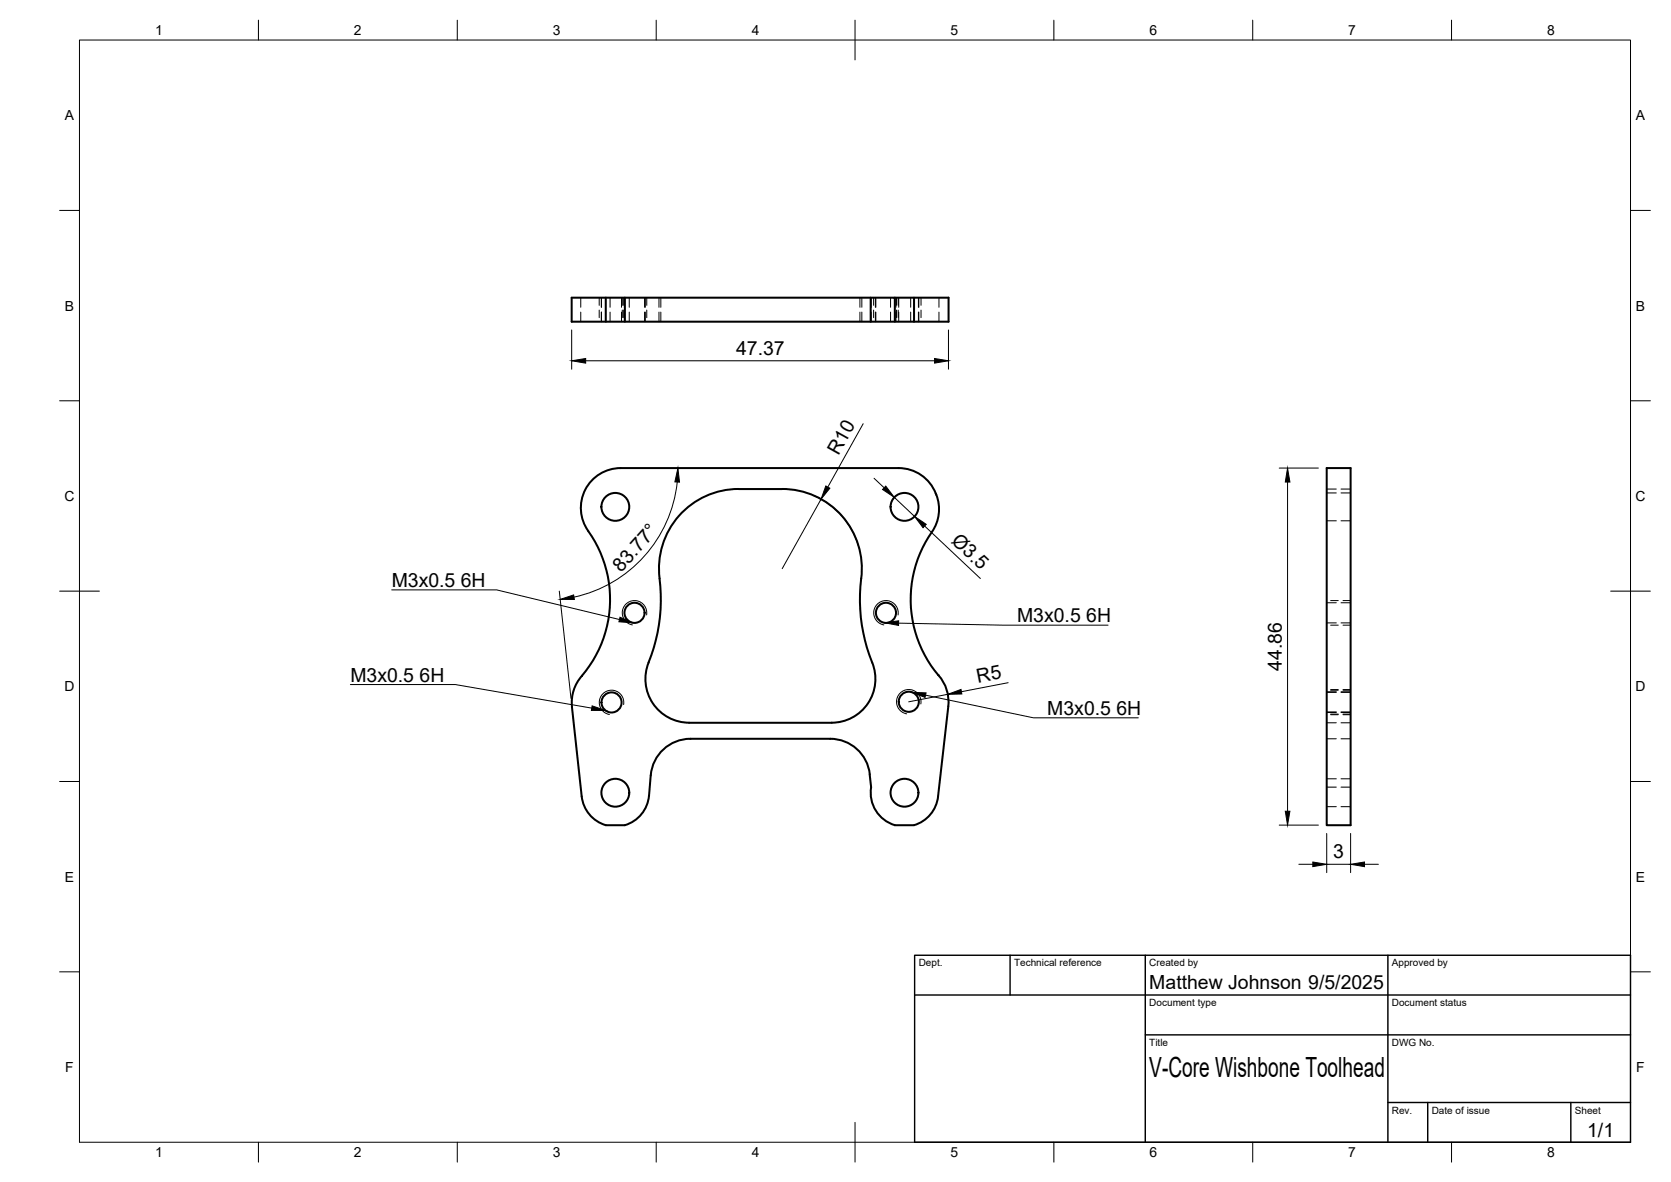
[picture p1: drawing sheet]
<svg xmlns="http://www.w3.org/2000/svg" width="420mm" height="297mm" viewBox="0 0 420 297" stroke-linecap="round" stroke-linejoin="round" font-family="sans-serif">
<!-- layer: Visible -->
<g fill="none" stroke="#000" stroke-width=".51">
<path d="M152.3 74.8v6M157.1 74.8v6M218.9 74.8v6M225 74.8h13.5v6h-8.7M229.8 74.8v6h-4.8v-6h-81.3v6h81.3M156 117.6h70a10.3 10.3 0 0 1 8.3 16.1M156.1 117.6a10 10 0 0 0-8.2 15.8 29.7 29.7 0 0 1-2.2 37.2 10 10 0 0 0-1.9 7l2.5 22.5a8.5 8.5 0 0 0 6 7.3h4.8a8.5 8.5 0 0 0 6.1-7.5 19.6 19.6 0 0 1 1.3-8.4 10 10 0 0 1 9.1-5.8M333.6 117.6h6v89.8h-6zM234.3 133.7a29.5 29.5 0 0 0 1.6 36M236 169.7a10.1 10.1 0 0 1 2.4 7.8M238.4 177.5l-2.5 22.7M173.3 181.6h35.8"/>
<path d="M173.3 181.6a11 11 0 0 1-10.2-15.1 43.2 43.2 0 0 0 2.6-22.4 20 20 0 0 1 20-21.2h11a20.2 20.2 0 0 1 19.6 24.4 42.9 42.9 0 0 0 3.3 20.1 11 11 0 0 1-10.5 14.2M173.6 185.7h35.2a10 10 0 0 1 9.9 8.9M218.7 194.6l.3 3.2M219 197.8a8.5 8.5 0 0 0 6 9.6M235.9 200.2a8.5 8.5 0 0 1-6.1 7.2h-4.8"/>
<circle cx="154.7" cy="127.4" r="3.5"/>
<circle cx="227.4" cy="127.4" r="3.5"/>
<circle cx="159.5" cy="154" r="2.53"/>
<circle cx="222.8" cy="154" r="2.53"/>
<circle cx="153.8" cy="176.5" r="2.53"/>
<circle cx="228.5" cy="176.4" r="2.53"/>
<circle cx="154.7" cy="199.2" r="3.5"/>
<circle cx="227.4" cy="199.2" r="3.5"/>
</g>
<!-- layer: Visible Narrow -->
<path d="M162.6 154.5a3.1 3.1 0 0 0-2.5-3.5 3.1 3.1 0 0 0-3.6 2.5 3.1 3.1 0 0 0 2.5 3.5M225.8 154.5a3.1 3.1 0 0 0-2.5-3.5 3.1 3.1 0 0 0-3.6 2.5 3.1 3.1 0 0 0 2.5 3.5M156.8 177.1a3.1 3.1 0 0 0-2.5-3.6 3.1 3.1 0 0 0-3.6 2.5 3.1 3.1 0 0 0 2.5 3.6M231.5 176.9a3.1 3.1 0 0 0-2.5-3.6 3.1 3.1 0 0 0-3.5 2.5 3.1 3.1 0 0 0 2.5 3.6" fill="none" stroke="#000" stroke-width=".25"/>
<!-- layer: Hidden -->
<g fill="none" stroke="#000" stroke-width=".25">
<path d="M146 74.8v2.4M146 78.4v2.4M151.2 74.8v2.4M151.2 78.4v2.4M153.4 74.8v2.4M153.4 78.4v2.4M156.3 74.8v2.4M156.3 78.4v2.4M157 74.8v2.4M157 78.4v2.4M158.2 74.8v2.4M158.2 78.4v2.4"/>
<path d="M162.1 74.8v2.4M162.1 78.4v2.4M162.3 74.8v2.4M162.3 78.4v2.4M165.7 74.8v2.4M165.7 78.4v2.4M166.2 74.8v2.4M166.2 78.4v2.4M216.2 74.8v2.4M216.2 78.4v2.4M216.7 74.8v2.4M216.7 78.4v2.4"/>
<path d="M219 74.8v2.4M219 78.4v2.4M220.1 74.8v2.4M220.1 78.4v2.4M220.2 74.8v2.4M220.2 78.4v2.4M223.9 74.8v2.4M223.9 78.4v2.4M225.3 74.8v2.4M225.3 78.4v2.4M226 74.8v2.4M226 78.4v2.4"/>
<path d="M229 74.8v2.4M229 78.4v2.4M230.9 74.8v2.4M230.9 78.4v2.4M231 74.8v2.4M231 78.4v2.4M236.1 74.8v2.4M236.1 78.4v2.4M333.6 122.9h2.4M333.6 130.9h2.4M333.6 123.9h2.4M337.2 122.9h2.4"/>
<path d="M337.2 130.9h2.4M337.2 123.9h2.4M333.6 151.5h2.4M333.6 156.5h2.4M337.2 151.5h2.4M337.2 156.5h2.4M333.6 174h2.4M333.6 179.1h2.4M333.6 173.8h2.4M333.6 178.9h2.4M337.2 174h2.4M337.2 179.1h2.4"/>
<path d="M337.2 173.8h2.4M337.2 178.9h2.4M333.6 181.6h2.4M333.6 185.7h2.4M333.6 197.8h2.4M333.6 195.7h2.4M337.2 181.6h2.4M337.2 185.7h2.4M337.2 197.8h2.4M337.2 195.7h2.4M333.6 202.7h2.4M337.2 202.7h2.4"/>
</g>
<!-- layer: Hidden Narrow -->
<g fill="none" stroke="#000" stroke-width=".25">
<path d="M150.7 74.8v1.9M150.7 77.9v1.9M156.5 74.8v1.9M156.5 77.9v1.9M156.8 74.8v1.9M156.8 77.9v1.9M162.6 74.8v1.9M162.6 77.9v1.9M219.7 74.8v1.9M219.7 77.9v1.9M225.4 74.8v1.9M225.4 77.9v1.9"/>
<path d="M225.8 74.8v1.9M225.8 77.9v1.9M231.6 74.8v1.9M231.6 77.9v1.9M334.6 150.9h1.9M334.6 157.1h1.9M337.7 150.9h1.9M337.7 157.1h1.9M334.6 173.4h1.9M334.6 179.6h1.9M334.6 173.3h1.9M334.6 179.5h1.9"/>
<path d="M337.7 173.4h1.9M337.7 179.6h1.9M337.7 173.3h1.9M337.7 179.5h1.9"/>
</g>
<!-- layer: BORDER -->
<g fill="none" stroke="#000" stroke-width=".25">
<path d="M20 10.1h390v276.9h-390zM65 5.1v5M115 5.1v5M165 5.1v5M215 5.1v10M265 5.1v5M315 5.1v5M365 5.1v5M15 52.9h5M410 52.9h5M15 100.7h5M410 100.7h5"/>
<path d="M15 148.6h10M405 148.6h10M15 196.4h5M410 196.4h5M15 244.2h5M410 244.2h5M65 287v5M115 287v5M165 287v5M215 282.1v9.9M265 287v5M315 287v5"/>
<path d="M365 287v5"/>
</g>
<!-- layer: TITLEBLOCK -->
<path d="M230 240.1h180v46.9h-180zM230 250h180M254 240.1v9.9M288 240.1v46.9M349 240.1v46.9M288 260.1h122M349 277.1h61M359 277.1v9.9M395 277.1v9.9" fill="none" stroke="#000" stroke-width=".36"/>
<!-- layer: FD_Dimensions -->
<g fill="none" stroke="#000" stroke-width=".25">
<path d="M143.7 82.9v9.9M147.3 90.7h87.7M238.5 82.9v9.9M217 106.5l-8.8 15.9M321.6 117.6h9.9M170.3 121.1a33.2 33.2 0 0 1-26 29M204.6 124.5a20 20 0 0 1 11.6 13.9M206.4 125.5l-9.7 17.4M219.8 120.2l2.5 2.4M224.9 125l5.1 4.8M232.5 132.2l14 13.2M323.7 121.1v82.8"/>
<path d="M140.6 148.6l3 26.9M238.3 174.5l-9.8 1.9M253.5 171.6l-11.8 2.2M321.6 207.4h9.9M326.6 217.2h3.5M333.6 209.5v9.8M333.6 217.2h6M339.6 209.5v9.8M343.1 217.2h3.5"/>
</g>
<path d="M143.7 90.7l3.6-.6v1.2zM235 90.1l3.5 .6-3.5 .6zM170.5 117.6l.4 3.6-1.2-.1zM207.6 122.1l1.1 .6-2.3 2.8zM222.7 122.2l2.2 2.8-3-2zM230 129.8l2.9 2-.8 .8zM323.7 117.6l.6 3.5h-1.1zM140.9 150.6l3.3-1.1 .2 1.2zM238.3 174.5l3.3-1.2 .3 1.1zM323.2 203.9h1.1l-.6 3.5zM330.1 216.6l3.5 .6-3.5 .6zM339.6 217.2l3.5-.6v1.2z" fill="#000" stroke="#000" stroke-width=".25"/>
<!-- layer: Hole Notes -->
<path d="M155.9 155.1l3.3 1.4-3.6-.2zM222.4 156.5l3.6-.5-.1 1.2zM148.9 177.4l3.4 1.1h-3.6zM229.3 174l3.6 .1-.3 1.2z" fill="#000" stroke="#000" stroke-width=".25"/>
<path d="M98.5 148.2h26.4l30.9 7.5M225.9 156.6l26.3 .5h26.4M88.1 172h26.4l34.3 6M232.7 174.7l27.1 5.7h26.4" fill="none" stroke="#000" stroke-width=".25"/>
<text font-size="7" x="289" y="270.6">V-Core Wishbone Toolhead</text>
<g font-size="4.9">
<text x="185.1" y="89.2">47.37</text>
<text x="210.8" y="114.6" transform="rotate(-61 210.8 114.6)">R10</text>
<text x="239" y="136.2" transform="rotate(43 239 136.2)">Ø3.5</text>
<text x="98.5" y="147.5">M3x0.5</text>
<text x="115.9" y="147.5">6H</text>
<text x="156.2" y="144.1" transform="rotate(-48 156.2 144.1)">83.77°</text>
<text x="255.7" y="156.4">M3x0.5</text>
<text x="273.1" y="156.4">6H</text>
<text x="88.1" y="171.3">M3x0.5</text>
<text x="105.5" y="171.3">6H</text>
<text x="245.9" y="171.5" transform="rotate(-11 245.9 171.5)">R5</text>
<text x="322.3" y="168.5" transform="rotate(-90 322.3 168.5)">44.86</text>
<text x="263.3" y="179.7">M3x0.5</text>
<text x="280.7" y="179.7">6H</text>
<text x="335.2" y="215.7">3</text>
<text x="289" y="248.5">Matthew Johnson 9/5/2025</text>
<text x="399.1" y="285.7">1/1</text>
</g>
<g font-size="3.5">
<text x="39" y="8.8">1</text>
<text x="89" y="8.8">2</text>
<text x="139" y="8.8">3</text>
<text x="189" y="8.8">4</text>
<text x="239" y="8.8">5</text>
<text x="289" y="8.8">6</text>
<text x="339" y="8.8">7</text>
<text x="389" y="8.8">8</text>
<text x="16.3" y="30.2">A</text>
<text x="411.3" y="30.2">A</text>
<text x="16.3" y="78">B</text>
<text x="411.3" y="78">B</text>
<text x="16.2" y="125.9">C</text>
<text x="411.2" y="125.9">C</text>
<text x="16.2" y="173.7">D</text>
<text x="411.2" y="173.7">D</text>
<text x="16.3" y="221.6">E</text>
<text x="411.3" y="221.6">E</text>
<text x="16.4" y="269.4">F</text>
<text x="411.4" y="269.4">F</text>
<text x="39" y="290.8">1</text>
<text x="89" y="290.8">2</text>
<text x="139" y="290.8">3</text>
<text x="189" y="290.8">4</text>
<text x="239" y="290.8">5</text>
<text x="289" y="290.8">6</text>
<text x="339" y="290.8">7</text>
<text x="389" y="290.8">8</text>
</g>
<g font-size="2.5">
<text x="231" y="242.9">Dept.</text>
<text x="255" y="242.9">Technical reference</text>
<text x="289" y="242.9">Created by</text>
<text x="350" y="242.9">Approved by</text>
<text x="289" y="252.8">Document type</text>
<text x="350" y="252.8">Document status</text>
<text x="289" y="262.9">Title</text>
<text x="350" y="262.9">DWG No.</text>
<text x="350" y="279.9">Rev.</text>
<text x="360" y="279.9">Date of issue</text>
<text x="396" y="279.9">Sheet</text>
</g>
</svg>
